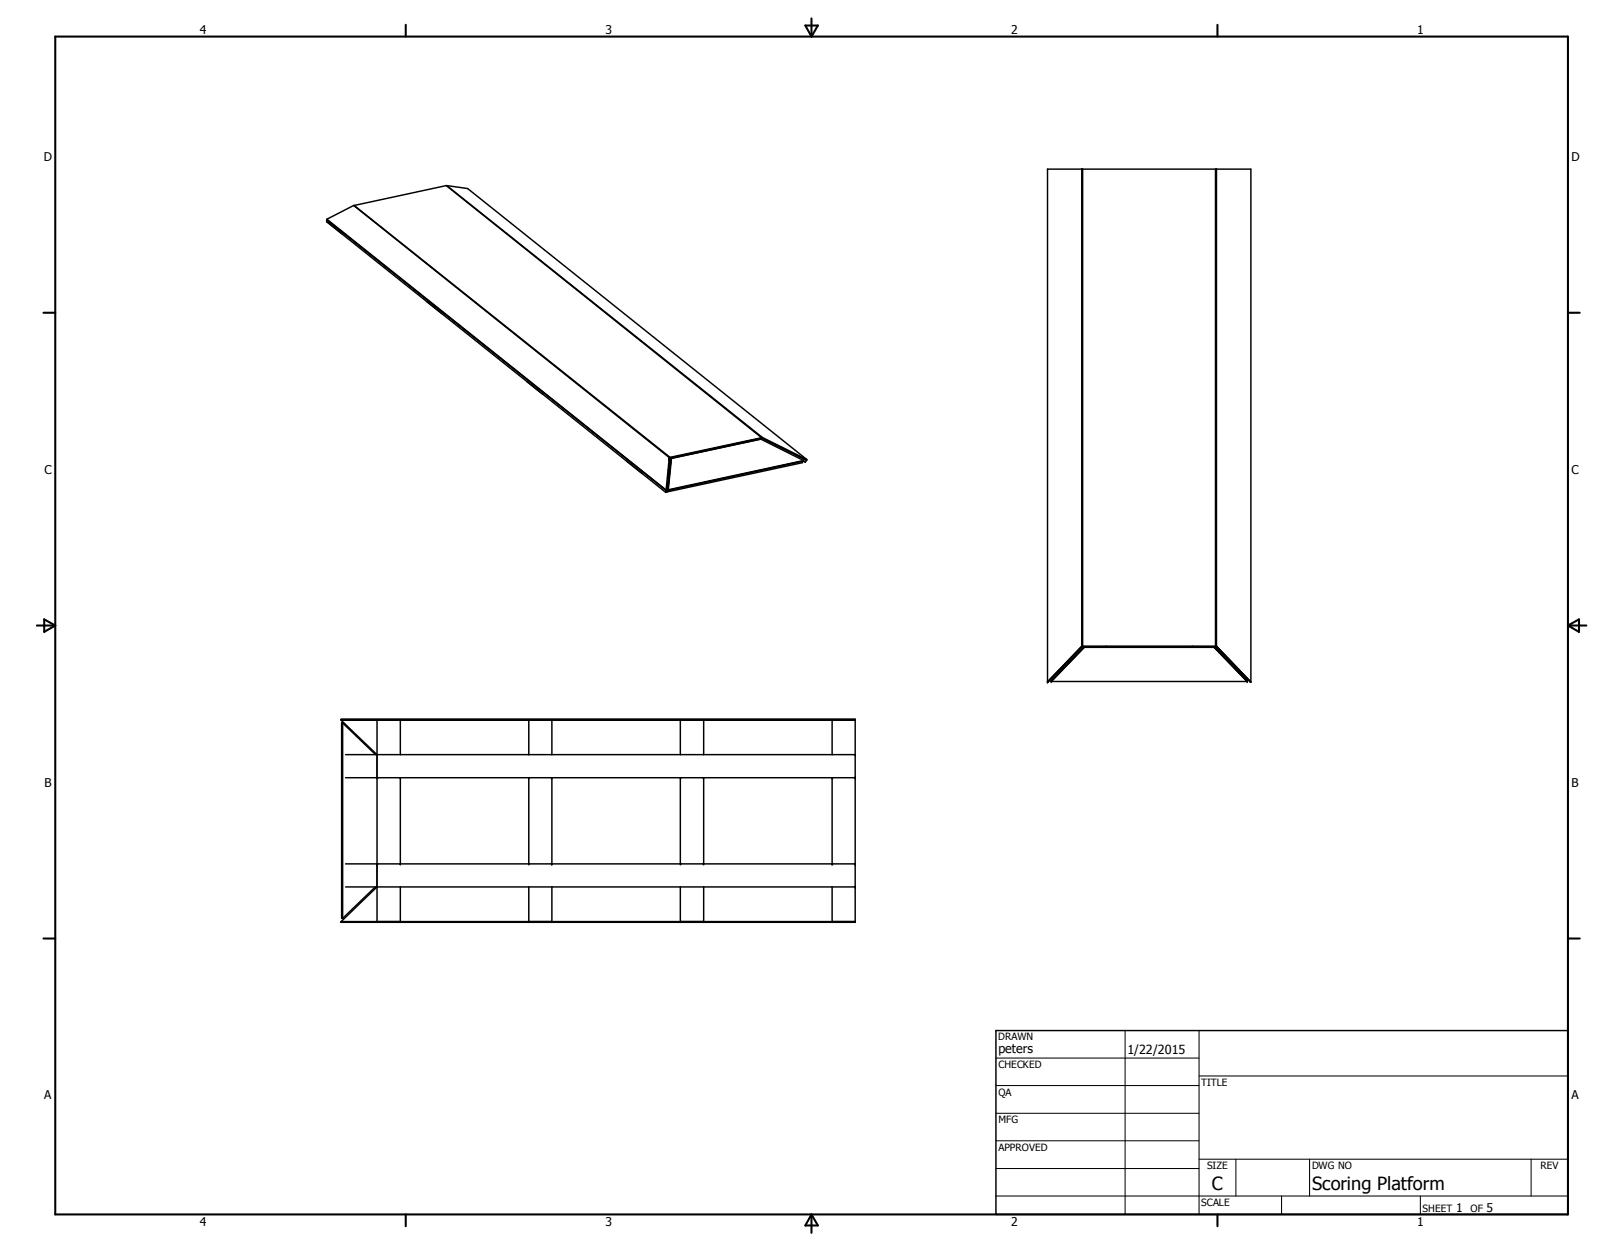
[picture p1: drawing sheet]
<svg xmlns="http://www.w3.org/2000/svg" width="279mm" height="216mm" viewBox="0 0 279 216" stroke-linecap="round" stroke-linejoin="round" font-family="sans-serif">
<g fill="none" stroke="#000" stroke-width=".25">
<path d="M56.3 38.2l58.5 46.7v-.3M56.3 38.2l2.6 2.1M56.3 37.9l58.5 46.7M56.3 37.9v.3M56.3 37.8l4.7-2.4 54.4 43.5-.6 5.6M56.3 37.8l58.5 46.7M56.3 37.8v.1M61 35.4l54.5 43.5M61 35.4v.1M61 35.4l15.9-3.4 54.4 43.5M77 32l54.4 43.4M77 32h.1"/>
<path d="M77 32l3.6 .5 58.5 46.7M186.5 29.2v82.2M186.5 29.2v82.2l-5.9 6.2M186.6 29.2v82.6M209.5 29.2v82.6M209.6 29.2v82.2l6 6.2M209.7 29.2v82.2M90.8 65.8l2.6 2.1M108 79.5l2.7 2.2M115.3 79.4l.2 .2M115.4 79h.1M115.4 79.1l-.1 .2"/>
<path d="M115.4 79.1h.1M115.4 79l-.1 .3M115.4 79.7l-.5 5.1M115.5 78.9l-.1 .1M115.6 79.3h-.3M115.7 79.1l-.6 5.5 23.4-5.1M115.7 79.1l-.2 .2M115.7 79l-.5 5.5M115.7 79v.1M115.7 79l15.4-3.3 7.4 3.7M131.3 75.6l-15.9 3.4M131.3 75.6l-.1 .1-15.8 3.4"/>
<path d="M131.3 75.5v.1M131.3 75.5l-15.8 3.4M131.3 75.6l7.7 3.8M131.3 75.6l-.1 .1M131.4 75.4l-.1 .2M131.4 75.4l7.7 3.8M138.5 79.5l-.2 .3-23.4 5M138.5 79.4l-23.3 5.1M138.5 79.4v.1M139 79.4l-.2 .3-.3-.2M139.1 79.2l-.1 .2M114.8 84.5v.1"/>
<path d="M115.1 81.1l.2 .1M115.2 84.5l-.3 .3M180.6 117.6h.1M180.6 117.6v-88.4h35v88.4M181.2 117.5h.1M181.2 117.5l5.7-6h22.4l5.7 6M181.2 117.5h33.8M186.5 111.4h23.2M186.5 111.4l-5.9 6.2M186.6 111.4l-5.9 6.2h-.1M186.6 111.8l-5.4 5.6v.1M186.9 111.6l-5.7 5.9"/>
<path d="M186.9 111.5v.1M186.9 111.6h22.4M190.6 111.4v.1M205.5 111.4v.1M209.3 111.6l5.7 5.9M209.3 111.5v.1M209.5 111.4l6 6.2h.1M209.5 111.7l5.5 5.7v.1M209.7 111.4l5.9 6.2M215 117.5h.1M58.8 124.2v-.2h88.6v35h-88.6v-.1M58.8 124.2h88.6"/>
<path d="M58.8 124.2l6.2 5.9M58.9 124.7v33.7M59.1 124.7h-.2v33.7h.2M59.1 124.7l5.6 5.4M59.1 124.7v33.7M59.6 130.1h87.8M59.6 134.1h87.8M65 134.1h.1M65 124.2v34.7M69 134.1h.1M69 124.2v5.9M69 134.1v14.9"/>
<path d="M91.1 134.1h.1M91.1 124.2v5.9M91.1 134.1v14.9M95.1 134.1h.1M95.1 124.2v5.9M95.1 134.1v14.9M117.3 134.1h.1M117.3 124.2v5.9M117.3 134.1v14.9M121.3 134.1h.1M121.3 124.2v5.9M121.3 134.1v14.9"/>
<path d="M143.4 134.1h.1M143.4 124.2v5.9M143.4 134.1v14.9M147.4 130.1h.1M147.4 134.1h.1M58.8 158.9h88.6M58.8 159h88.6M59.6 153h87.8M59.6 149h87.8M64.7 153l-5.6 5.4M65 149h.1M65 153l-6.2 5.9"/>
<path d="M69 149h.1M69 153v5.9M91.1 149h.1M91.1 153v5.9M95.1 149h.1M95.1 153v5.9M117.3 149h.1M117.3 153v5.9M121.3 149h.1M121.3 153v5.9M143.4 149h.1M143.4 153v5.9"/>
<path d="M147.4 153h.1M147.4 149h.1M171.7 177.7h98.6v31.7h-98.6z"/>
</g>
<g fill="none" stroke="#000" stroke-width=".35">
<path d="M9.5 6.3h260.8v203.1h-260.8zM69.9 4.3v2M138.8 4.4h2.2l-1.1 1.9zM139.9 3.2v3.1M209.8 4.3v2M7.5 53.9h2M270.3 53.9h2M6.3 107.9h3.2M7.6 106.8l1.9 1.1-1.9 1.1zM270.3 107.9h3.1M270.3 107.9l1.9-1.1v2.2zM7.5 161.8h2"/>
<path d="M270.3 161.8h2M69.9 209.4v2.1M139.9 209.4v3.2M139.9 209.4l1.1 1.9h-2.2zM209.8 209.4v2.1"/>
</g>
<g fill="none" stroke="#000" stroke-width=".18">
<path d="M193.9 177.7v31.7M206.7 177.7v31.7M171.7 182.5h35M171.7 187.2h35M171.7 192h35M171.7 196.7h35M206.7 199.9h63.6M206.7 185.5h63.6M213 199.9v6.3M225.7 199.9v6.3M263.9 199.9v6.3M171.7 201.5h35"/>
<path d="M171.7 206.2h98.6M220.9 206.2v3.2M244.8 206.2v3.2"/>
</g>
<g font-size="3.1">
<text x="208.9" y="205.2">C</text>
<text x="226.1" y="205.2">Scoring Platform</text>
</g>
<g font-size="2.2">
<text x="172.1" y="181.7">peters</text>
<text x="194.4" y="181.7">1/22/2015</text>
</g>
<g font-size="2.1">
<text x="34.4" y="5.9">4</text>
<text x="104.4" y="5.9">3</text>
<text x="174.3" y="5.9">2</text>
<text x="244.3" y="5.9">1</text>
<text x="7.6" y="27.8">D</text>
<text x="270.8" y="27.8">D</text>
<text x="7.7" y="81.7">C</text>
<text x="270.9" y="81.7">C</text>
<text x="7.7" y="135.6">B</text>
<text x="270.9" y="135.6">B</text>
<text x="7.6" y="189.6">A</text>
<text x="270.9" y="189.6">A</text>
<text x="251" y="209">1</text>
<text x="256.2" y="209">5</text>
<text x="34.4" y="211.5">4</text>
<text x="104.4" y="211.5">3</text>
<text x="174.3" y="211.5">2</text>
<text x="244.3" y="211.5">1</text>
</g>
<g font-size="1.7">
<text x="172" y="179.4">DRAWN</text>
<text x="172.1" y="184.1">CHECKED</text>
<text x="172.1" y="188.9">QA</text>
<text x="207.1" y="187.2">TITLE</text>
<text x="172.1" y="193.7">MFG</text>
<text x="172.1" y="198.4">APPROVED</text>
<text x="208.1" y="201.6">SIZE</text>
<text x="226.1" y="201.6">DWG NO</text>
<text x="265.5" y="201.5">REV</text>
<text x="207.1" y="207.9">SCALE</text>
<text x="245.2" y="209">SHEET</text>
<text x="253.4" y="209">OF</text>
</g>
</svg>
